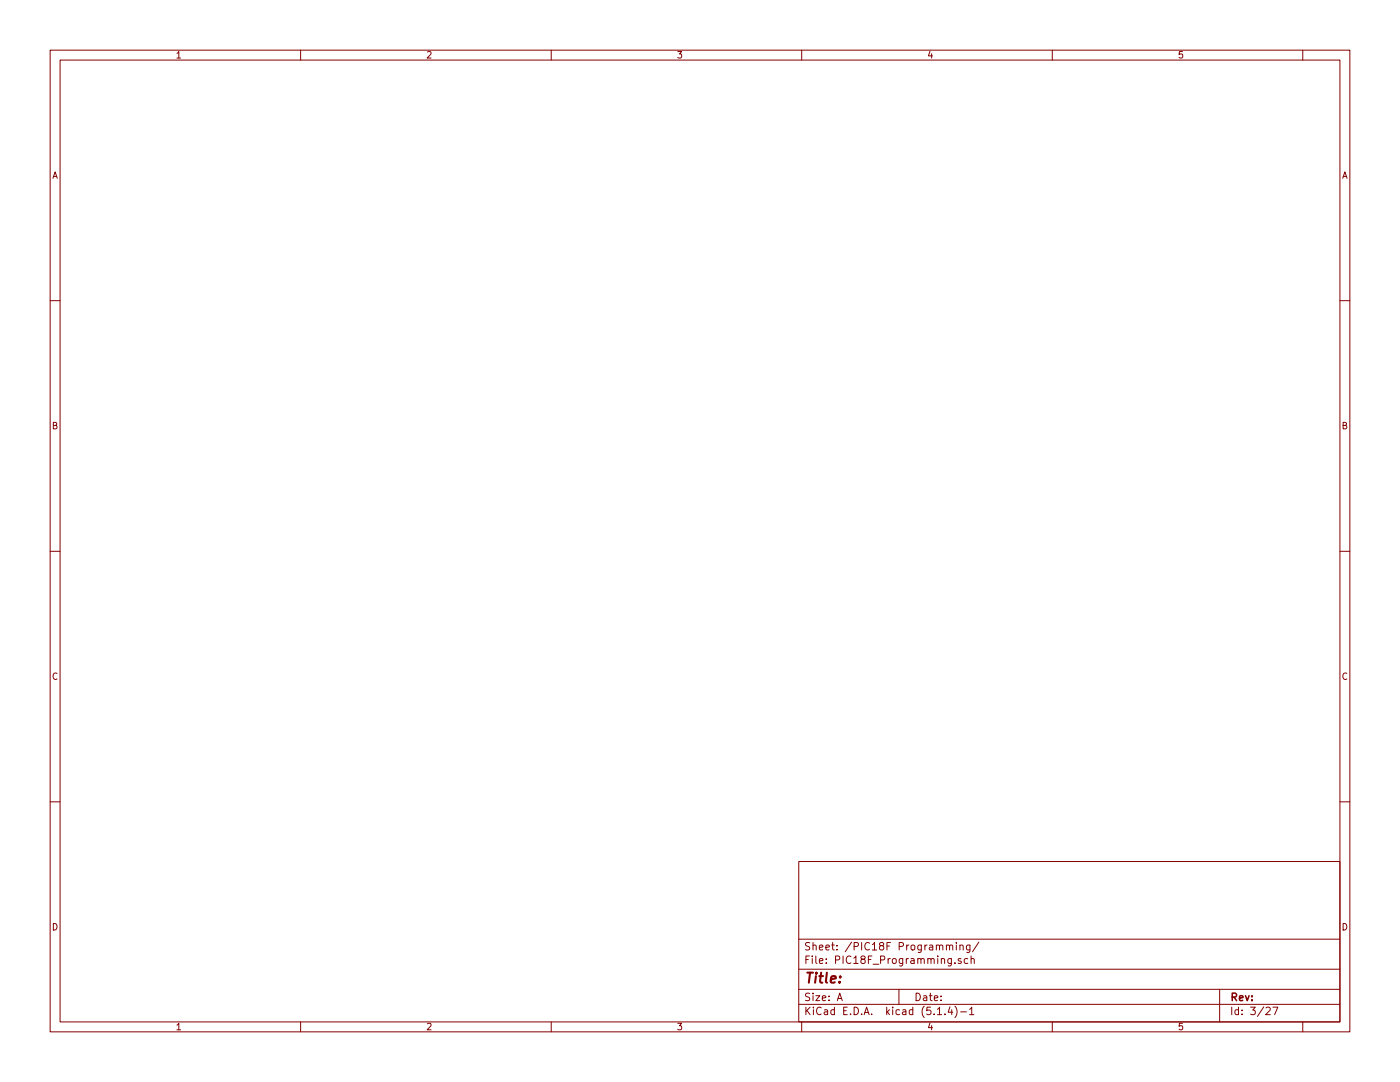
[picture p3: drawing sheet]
<svg xmlns="http://www.w3.org/2000/svg" width="279mm" height="216mm" viewBox="0 0 279 216" stroke-linecap="round" stroke-linejoin="round" font-family="sans-serif">
<g fill="none" stroke="#840000" stroke-width=".2">
<path d="M10 10h259.4v195.9h-259.4zM12 12h255.4v191.9h-255.4zM60 10v2M110 10v2M160 10v2M210 10v2M260 10v2M10 60h2M267.4 60h2M10 110h2M267.4 110h2M10 160h2"/>
<path d="M267.4 160h2M159.4 171.9h108v32h-108zM159.4 197.4h108M159.4 193.4h108M159.4 187.4h108M167.1 199.7l.5-1.5 .5 1.5M167.2 199.2h.8M179.4 197.4v3M188.9 188.7l.2-.1h.3l.1 1M189.5 188.8l.2-.2h.4v1M190.6 192.1v.2M190.9 188.1v.1"/>
<path d="M190.9 188.6v1M191.6 188.7v-.1a.37 .37 0 0 1 .6 .2v.8M191.6 188.6v1M191.8 191.3a.37 .37 0 0 0-.6 .2l.1 .2 .5 .1 .1 .2-.3 .3-.4-.1M193.1 191.3h-.4l-.3 .2 .1 .6 .2 .2 .4-.1M193.6 188.6v1.2l-.3 .3-.4-.1M193.6 188.6h-.5l-.2 .2v.6l.2 .2 .5-.1M193.8 191.4l.1-.1a.37 .37 0 0 1 .5 .2v.8M193.8 190.8v1.5M195.4 188l-1.3 1.9M243.4 197.4v6.5M60 203.9v2"/>
<path d="M110 203.9v2M159.4 200.4h108M160 203.9v2M187.1 202.5h.8M188.6 202.3v.2M189.6 200.9l-.4 1.1h.9M189.9 201.5v1M190.6 200.8a1.71 1.71 0 0 1 0 2.2M191.7 201.9h1.2M193.5 201.4l.4-.4v1.5M193.5 202.5h.9M210 203.9v2"/>
<path d="M252.7 201.1l.5-.1 .3 .4-.9 1.1h.9M254 201h1l-.6 1.5M260 203.9v2"/>
</g>
<text font-size="2.8" fill="#840000" x="160.4" y="196.2">Title:</text>
<g font-size="2.1" fill="#840000">
<text x="160.4" y="189.6">Sheet: /PIC18F Programming/</text>
<text x="160.4" y="192.3">File: PIC18F_Programming.sch</text>
<text x="160.4" y="202.5">KiCad E.D.A. kicad (5.1.4)-1</text>
<text x="160.4" y="199.7">Size: A</text>
<text x="182.4" y="199.7">Date:</text>
<text x="245.4" y="199.7">Rev:</text>
<text x="245.4" y="202.5">Id: 3/27</text>
</g>
<g font-size="1.8" fill="#840000">
<text x="35" y="11.6">1</text>
<text x="85" y="11.6">2</text>
<text x="135" y="11.6">3</text>
<text x="185" y="11.6">4</text>
<text x="235" y="11.6">5</text>
<text x="10.4" y="35.6">A</text>
<text x="267.8" y="35.6">A</text>
<text x="10.4" y="85.6">B</text>
<text x="267.8" y="85.6">B</text>
<text x="10.4" y="135.6">C</text>
<text x="267.8" y="135.6">C</text>
<text x="10.4" y="185.6">D</text>
<text x="267.8" y="185.6">D</text>
<text x="35" y="205.5">1</text>
<text x="85" y="205.5">2</text>
<text x="135" y="205.5">3</text>
<text x="185" y="205.5">4</text>
<text x="235" y="205.5">5</text>
</g>
</svg>
